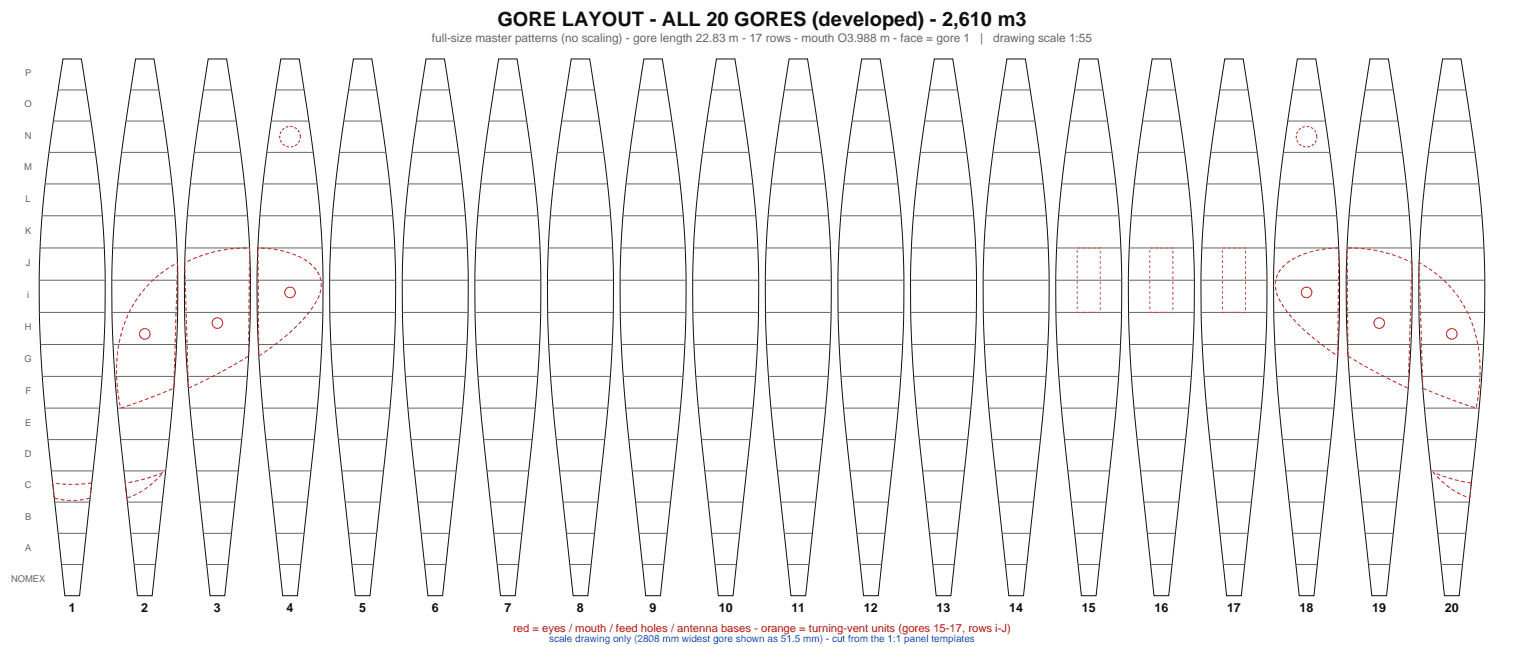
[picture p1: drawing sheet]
<svg xmlns="http://www.w3.org/2000/svg" width="1189mm" height="505mm" viewBox="0 0 1189 505" stroke-linecap="round" stroke-linejoin="round" font-family="sans-serif">
<g fill="none" stroke="#0f0f0f" stroke-width=".78">
<path d="M49 46h15a1244 1244 0 0 1 18 156 1175 1175 0 0 1-11 178l-9 85h-11l-7-64a1610 1610 0 0 1-13-163 882 882 0 0 1 14-164zM106 46h14a1244 1244 0 0 1 18 156 1175 1175 0 0 1-10 178l-9 85h-12l-7-64a1610 1610 0 0 1-13-163 882 882 0 0 1 14-164zM162 46h15a1244 1244 0 0 1 18 156 1175 1175 0 0 1-10 178l-10 85h-11l-7-64a1610 1610 0 0 1-13-163 882 882 0 0 1 14-164zM219 46h14a1244 1244 0 0 1 19 156 1175 1175 0 0 1-11 178l-9 85h-11l-7-64a1610 1610 0 0 1-13-163 882 882 0 0 1 14-164zM276 46h14a1244 1244 0 0 1 18 156 1175 1175 0 0 1-10 178l-9 85h-12l-7-64a1610 1610 0 0 1-13-163 882 882 0 0 1 14-164zM332 46h15a1244 1244 0 0 1 18 156 1175 1175 0 0 1-10 178l-10 85h-11l-7-64a1610 1610 0 0 1-13-163 882 882 0 0 1 14-164zM389 46h14a1244 1244 0 0 1 19 156 1175 1175 0 0 1-11 178l-9 85h-12l-6-64a1610 1610 0 0 1-13-163 882 882 0 0 1 14-164zM446 46h14a1244 1244 0 0 1 18 156 1175 1175 0 0 1-10 178l-9 85h-12l-7-64a1610 1610 0 0 1-13-163 882 882 0 0 1 14-164zM502 46h15a1244 1244 0 0 1 18 156 1175 1175 0 0 1-11 178l-9 85h-11l-7-64a1610 1610 0 0 1-13-163 882 882 0 0 1 14-164zM559 46h14a1244 1244 0 0 1 19 156 1175 1175 0 0 1-11 178l-9 85h-12l-6-64a1610 1610 0 0 1-13-163 882 882 0 0 1 14-164zM616 46h14a1244 1244 0 0 1 18 156 1175 1175 0 0 1-10 178l-9 85h-12l-7-64a1610 1610 0 0 1-13-163 882 882 0 0 1 14-164zM672 46h15a1244 1244 0 0 1 18 156 1175 1175 0 0 1-11 178l-9 85h-11l-7-64a1610 1610 0 0 1-13-163 882 882 0 0 1 14-164z"/>
<path d="M729 46h14a1244 1244 0 0 1 19 156 1175 1175 0 0 1-11 178l-9 85h-12l-6-64a1610 1610 0 0 1-14-163 882 882 0 0 1 14-164zM786 46h14a1244 1244 0 0 1 18 156 1175 1175 0 0 1-10 178l-9 85h-12l-7-64a1610 1610 0 0 1-13-163 882 882 0 0 1 14-164zM842 46h15a1244 1244 0 0 1 18 156 1175 1175 0 0 1-11 178l-9 85h-11l-7-64a1610 1610 0 0 1-13-163 882 882 0 0 1 14-164zM899 46h14a1244 1244 0 0 1 18 156 1175 1175 0 0 1-10 178l-9 85h-12l-7-64a1610 1610 0 0 1-13-163 882 882 0 0 1 14-164zM956 46h14a1244 1244 0 0 1 18 156 1175 1175 0 0 1-10 178l-10 85h-11l-7-64a1610 1610 0 0 1-13-163 882 882 0 0 1 14-164zM1012 46h15a1244 1244 0 0 1 18 156 1175 1175 0 0 1-11 178l-9 85h-11l-7-64a1610 1610 0 0 1-13-163 882 882 0 0 1 14-164zM1069 46h14a1244 1244 0 0 1 18 156 1175 1175 0 0 1-10 178l-9 85h-12l-7-64a1610 1610 0 0 1-13-163 882 882 0 0 1 14-164zM1125 46h15a1244 1244 0 0 1 18 156 1175 1175 0 0 1-10 178l-10 85h-11l-7-64a1610 1610 0 0 1-13-163 882 882 0 0 1 14-164z"/>
</g>
<g fill="none" stroke="#666" stroke-width=".78">
<path d="M45 70h22M102 70h22M159 70h22M215 70h22M272 70h22M329 70h22M385 70h22M442 70h22M499 70h22M555 70h22M612 70h22M668 70h22"/>
<path d="M725 70h22M782 70h22M838 70h22M895 70h22M952 70h22M1008 70h22M1065 70h22M1122 70h22M42 94h29M98 94h30M155 94h29M212 94h29"/>
<path d="M268 94h30M325 94h29M382 94h29M438 94h30M495 94h29M551 94h30M608 94h30M665 94h29M721 94h30M778 94h29M835 94h29M891 94h30"/>
<path d="M948 94h29M1005 94h29M1061 94h30M1118 94h29M38 119h36M95 119h36M151 119h37M208 119h36M265 119h36M321 119h37M378 119h36M435 119h36"/>
<path d="M491 119h37M548 119h36M605 119h36M661 119h37M718 119h36M775 119h36M831 119h37M888 119h36M945 119h36M1001 119h37M1058 119h36M1115 119h36"/>
<path d="M35 143h42M92 143h42M148 143h43M205 143h42M262 143h42M318 143h43M375 143h42M432 143h42M488 143h43M545 143h42M602 143h42M658 143h43"/>
<path d="M715 143h42M772 143h42M828 143h43M885 143h42M942 143h42M998 143h43M1055 143h42M1112 143h42M33 168h47M89 168h47M146 168h47M203 168h47"/>
<path d="M259 168h47M316 168h47M373 168h47M429 168h47M486 168h47M543 168h47M599 168h47M656 168h47M713 168h47M769 168h47M826 168h47M883 168h47"/>
<path d="M939 168h47M996 168h47M1053 168h47M1109 168h47M31 193h50M88 193h50M145 193h50M201 193h50M258 193h50M315 193h50M371 193h50M428 193h50"/>
<path d="M484 193h51M541 193h50M598 193h50M654 193h51M711 193h50M768 193h50M824 193h50M881 193h50M938 193h50M994 193h50M1051 193h50M1108 193h50"/>
<path d="M31 219h51M87 219h52M144 219h51M201 219h51M257 219h52M314 219h51M370 219h52M427 219h52M484 219h51M540 219h52M597 219h52M654 219h51"/>
<path d="M710 219h52M767 219h52M824 219h51M880 219h52M937 219h51M994 219h51M1050 219h52M1107 219h51M31 244h51M87 244h52M144 244h51M201 244h51"/>
<path d="M257 244h52M314 244h51M371 244h51M427 244h51M484 244h51M541 244h51M597 244h51M654 244h51M711 244h51M767 244h51M824 244h51M880 244h52"/>
<path d="M937 244h51M994 244h51M1050 244h52M1107 244h51M32 269h49M88 269h50M145 269h49M201 269h50M258 269h50M315 269h49M371 269h50M428 269h50"/>
<path d="M485 269h49M541 269h50M598 269h50M655 269h49M711 269h50M768 269h50M825 269h49M881 269h50M938 269h50M995 269h49M1051 269h50M1108 269h49"/>
<path d="M33 294h47M90 294h46M146 294h47M203 294h47M260 294h46M316 294h47M373 294h47M430 294h46M486 294h47M543 294h47M599 294h47M656 294h47"/>
<path d="M713 294h46M769 294h47M826 294h47M883 294h46M939 294h47M996 294h47M1053 294h46M1109 294h47M35 318h43M92 318h42M148 318h43M205 318h43"/>
<path d="M262 318h42M318 318h43M375 318h43M432 318h42M488 318h43M545 318h43M601 318h43M658 318h43M715 318h42M771 318h43M828 318h43M885 318h42"/>
<path d="M941 318h43M998 318h43M1055 318h42M1111 318h43M37 343h38M94 343h38M151 343h38M207 343h38M264 343h38M321 343h37M377 343h38M434 343h38"/>
<path d="M491 343h37M547 343h38M604 343h38M661 343h37M717 343h38M774 343h38M831 343h37M887 343h38M944 343h38M1000 343h38M1057 343h38M1114 343h38"/>
<path d="M40 367h33M97 367h32M153 367h33M210 367h33M267 367h32M323 367h33M380 367h33M437 367h32M493 367h33M550 367h32M607 367h32M663 367h33"/>
<path d="M720 367h32M776 367h33M833 367h33M890 367h32M946 367h33M1003 367h33M1060 367h32M1116 367h33M43 392h27M99 392h28M156 392h27M213 392h27"/>
<path d="M269 392h28M326 392h27M383 392h27M439 392h27M496 392h27M553 392h27M609 392h27M666 392h27M723 392h27M779 392h27M836 392h27M892 392h28"/>
<path d="M949 392h27M1006 392h27M1062 392h28M1119 392h27M45 416h22M102 416h22M159 416h22M215 416h22M272 416h22M329 416h22M385 416h22M442 416h22"/>
<path d="M499 416h21M555 416h22M612 416h22M669 416h21M725 416h22M782 416h22M838 416h22M895 416h22M952 416h22M1008 416h22M1065 416h22M1122 416h22"/>
<path d="M48 440h17M105 440h16M161 440h17M218 440h17M275 440h16M331 440h17M388 440h17M445 440h16M501 440h17M558 440h17M614 440h17M671 440h17"/>
<path d="M728 440h16M784 440h17M841 440h17M898 440h16M954 440h17M1011 440h17M1068 440h16M1124 440h17"/>
</g>
<path d="M201 193l10 1 9 2 8 2 8 4 6 3 4 5 3 5 2 6-1 5-1 5-4 8-6 7-8 8-8 8-21 16zM1051 193l14 1 12 2 13 4 12 5-3 98-24-12-23-13zM118 220l8-7 12-8-2 98-22 8-19 7a.8 .8 0 0 1-1 0 .8 .8 0 0 1 0-1l-2-15-1-12 1-14 2-13 3-12 6-12 7-11zM144 205l12-5 12-4 13-2 14-1-1 85-23 13-24 12zM1001 208l7-6 10-4 12-3 14-2v85l-14-10-12-10-11-12-7-9-4-9-1-7 2-7zM1107 205l13 8 6 5 6 6 9 12 6 13 5 16 3 17-1 20-2 15a1.1 1.1 0 0 1-1 1 1.1 1.1 0 0 1-1 0l-18-7-22-8zM41 377l15 1 16-1-2 11-7 2h-6h-7l-8-2zM98 377l14-3 15-5-7 7-7 5-7 5-7 2zM1118 369l15 5 15 3-1 11-7-2-8-5-6-5z" fill="none" stroke="#cc1414" stroke-width=".78" stroke-dasharray="3 2" stroke-linecap="butt"/>
<g fill="none" stroke="#cc1414" stroke-width=".78">
<circle cx="226" cy="228" r="4"/>
<circle cx="1019" cy="228" r="4"/>
<circle cx="170" cy="252" r="4"/>
<circle cx="1076" cy="252" r="4"/>
<circle cx="113" cy="260" r="4"/>
<circle cx="1133" cy="260" r="4"/>
</g>
<path d="M234 107a8 8 0 0 0-11-7 8 8 0 0 0-1 13 8 8 0 0 0 12-5v-1M1027 107a8 8 0 0 0-11-7 8 8 0 0 0-1 13 8 8 0 0 0 12-5v-1" fill="none" stroke="#cc1414" stroke-width=".78" stroke-dasharray="2 1.5" stroke-linecap="butt"/>
<path d="M840 193h18v51h-18zM897 193h18v51h-18zM954 193h18v51h-18z" fill="none" stroke="#d9730d" stroke-width=".78" stroke-dasharray="2 2" stroke-linecap="butt"/>
<text font-size="15.6" fill="#0f0f0f" x="388" y="20">GORE LAYOUT - ALL 20 GORES (developed) - 2,610 m3</text>
<g font-size="9.8" fill="#0f0f0f">
<text x="54" y="478">1</text>
<text x="110" y="478">2</text>
<text x="167" y="478">3</text>
<text x="224" y="478">4</text>
<text x="280" y="478">5</text>
<text x="337" y="478">6</text>
<text x="394" y="478">7</text>
<text x="450" y="478">8</text>
<text x="507" y="478">9</text>
<text x="561" y="478">10</text>
<text x="617" y="478">11</text>
<text x="674" y="478">12</text>
<text x="731" y="478">13</text>
<text x="787" y="478">14</text>
<text x="844" y="478">15</text>
<text x="901" y="478">16</text>
<text x="957" y="478">17</text>
<text x="1014" y="478">18</text>
<text x="1071" y="478">19</text>
<text x="1127" y="478">20</text>
</g>
<g font-size="9.3" fill="#666">
<text x="337" y="33">full-size master patterns (no scaling) - gore length 22.83 m - 17 rows - mouth O3.988 m - face = gore 1</text>
<text x="765" y="33">|</text>
<text x="775" y="33">drawing scale 1:55</text>
</g>
<text font-size="8.8" fill="#cc1414" x="400" y="493">red = eyes / mouth / feed holes / antenna bases - orange = turning-vent units (gores 15-17, rows i-J)</text>
<text font-size="7.8" fill="#2154ba" x="428" y="501">scale drawing only (2808 mm widest gore shown as 51.5 mm) - cut from the 1:1 panel templates</text>
<g font-size="7.3" fill="#666">
<text x="20" y="60">P</text>
<text x="19" y="84">O</text>
<text x="19" y="108">N</text>
<text x="19" y="133">M</text>
<text x="20" y="157">L</text>
<text x="20" y="182">K</text>
<text x="20" y="207">J</text>
<text x="21" y="233">i</text>
<text x="19" y="258">H</text>
<text x="19" y="283">G</text>
<text x="20" y="307">F</text>
<text x="20" y="332">E</text>
<text x="19" y="357">D</text>
<text x="19" y="381">C</text>
<text x="20" y="405">B</text>
<text x="20" y="430">A</text>
<text x="9" y="454">NOMEX</text>
</g>
</svg>
